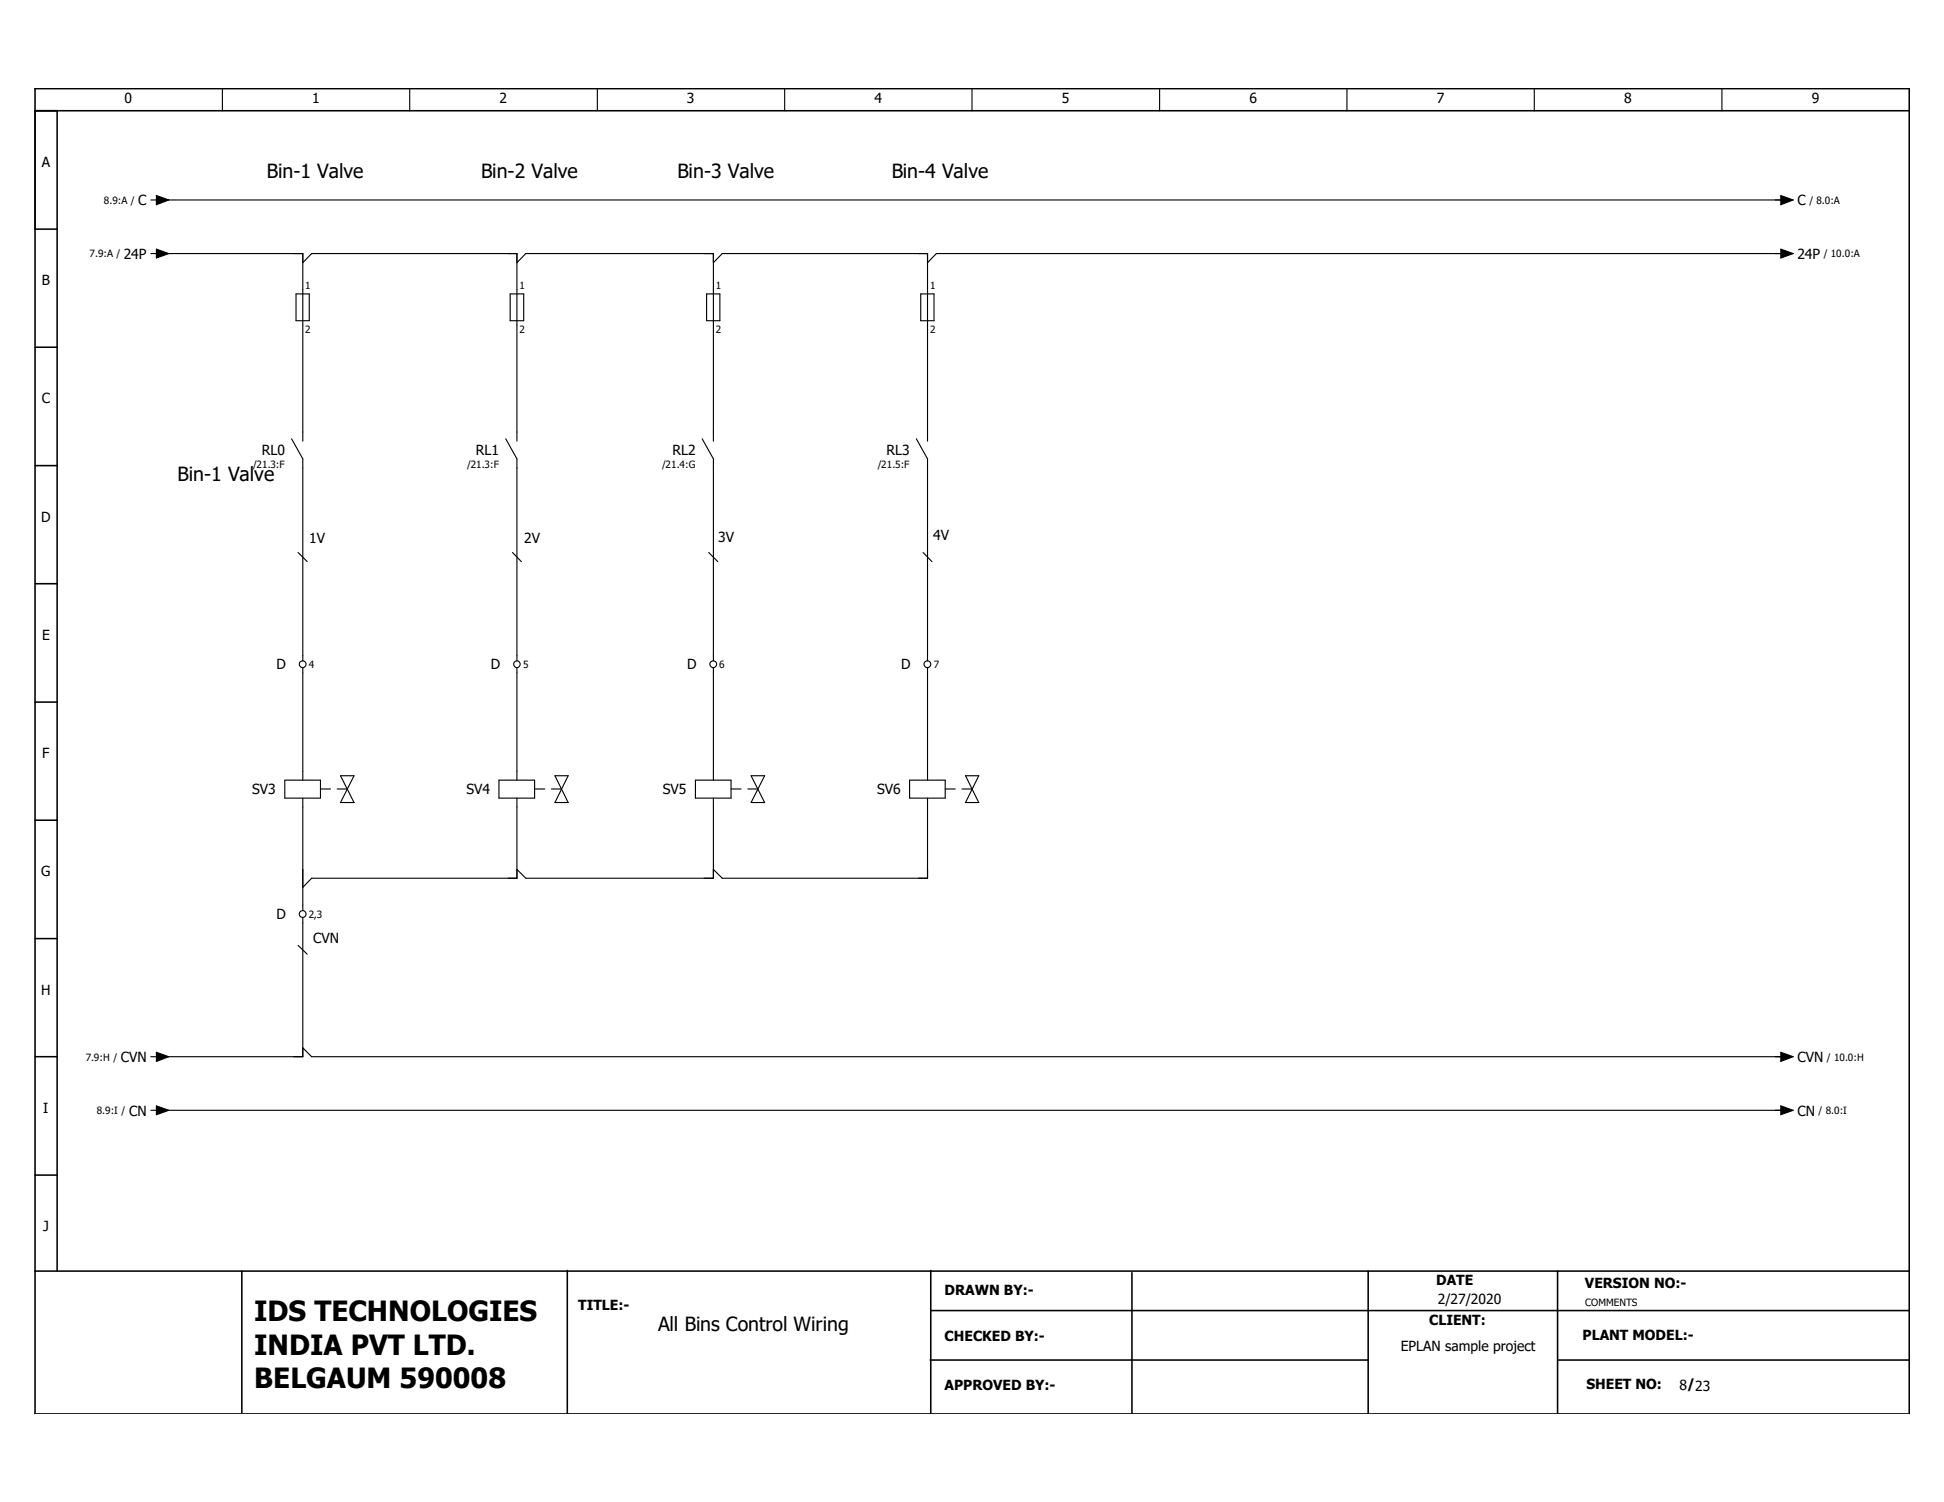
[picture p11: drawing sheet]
<svg xmlns="http://www.w3.org/2000/svg" width="279mm" height="216mm" viewBox="0 0 279 216" stroke-linecap="round" stroke-linejoin="round" font-family="sans-serif">
<path d="M195.6 12.6l-190.6 190.6M4.9 170.6l46.2 32.6M4.9 203.1l.2 .1" fill="none" stroke="#fff" stroke-width=".14"/>
<g fill="none" stroke="#000" stroke-width=".16">
<path d="M32 12.7v3.2M58.9 12.7v3.2M85.9 12.7v3.2M112.8 12.7v3.2M139.7 12.7v3.2M166.7 12.7v3.2M193.6 12.7v3.2M220.5 12.7v3.2M247.5 12.7v3.2M21.7 36.4h.8M21.7 28.7h.8M22.5 28.1l1.8 .6-1.8 .7z"/>
<path d="M22.5 35.8l1.8 .6-1.8 .7zM23 36.4h20.5v27M23 28.7h233.5M43.5 37.8l1.3-1.4h29.5v27M74.3 37.8l1.3-1.4h26.9v27M102.5 37.8l1.3-1.4h29.5v27M255.9 28.1l1.8 .6-1.8 .7zM255.9 35.8l1.8 .6-1.8 .7zM256.5 36.4h-121.9l-1.3 1.4M42.5 42.2h2v3.9h-2zM73.3 42.2h2v3.9h-2zM101.6 42.2h1.9v3.9h-1.9z"/>
<path d="M132.3 42.2h1.9v3.9h-1.9zM41.9 63.1l1.6 2.9v29M42.8 79.4l1.4 1.3M72.7 63.1l1.6 2.9v29M73.7 79.4l1.2 1.3M100.9 63.1l1.6 2.9v29M101.9 79.4l1.3 1.3M131.7 63.1l1.6 2.9v29M132.7 79.4l1.2 1.3M43.5 96v16.1M74.3 96v16.1M102.5 96v16.1"/>
<path d="M133.3 96v16.1M40.9 112.1h5.2v2.6h-5.2zM43.5 114.7v16.2M46.1 113.4h1.4M48.5 113.4h1.4M48.9 111.5h2l-2 3.9h2zM71.7 112.1h5.1v2.6h-5.1zM74.3 114.7v11.5h-29.5l-1.3 1.4M76.8 113.4h1.5M79.2 113.4h1.5M79.8 111.5h1.9l-1.9 3.9h1.9zM99.9 112.1h5.2v2.6h-5.2z"/>
<path d="M102.5 114.7v11.5h-26.9l-1.3-1.2M105.1 113.4h1.4M107.5 113.4h1.4M108 111.5h1.9l-1.9 3.9h1.9zM130.7 112.1h5.1v2.6h-5.1zM133.3 114.7v11.5h-29.5l-1.3-1.2M135.8 113.4h1.5M138.3 113.4h1.4M138.8 111.5h1.9l-1.9 3.9h1.9zM42.8 135.9l1.4 1.3M43.5 131.9v20h-20.5M21.7 151.9h.8"/>
<path d="M21.7 159.6h.8M22.5 151.3l1.8 .6-1.8 .7zM22.5 159l1.8 .6-1.8 .6zM23 159.6h233.5M43.5 150.6l1.3 1.3h211.7M255.9 151.3l1.8 .6-1.8 .7zM255.9 159l1.8 .6-1.8 .6z"/>
<circle cx="43.5" cy="95.5" r=".48"/>
<circle cx="74.3" cy="95.5" r=".47"/>
<circle cx="102.5" cy="95.5" r=".48"/>
<circle cx="133.3" cy="95.5" r=".48"/>
<circle cx="43.5" cy="131.4" r=".49"/>
</g>
<g fill="none" stroke="#000" stroke-width=".22">
<path d="M5 15.9h269.4M5 12.7h269.4v190.5h-269.4zM8.2 15.9v166.8M5 32.9h3.2M5 49.9h3.2M5 66.9h3.2M5 83.9h3.2M5 100.9h3.2M5 117.9h3.2M5 134.9h3.2M5 151.9h3.2M5 168.9h3.2"/>
<path d="M5 182.7h269.4M34.8 182.7v20.4M81.5 182.6v20.6M133.7 195.5h62.9M133.8 182.6v20.6M133.8 188.4h140.6M162.7 182.9v20.3M196.6 182.7v20.5M223.9 182.7v20.5M223.9 195.5h50.5"/>
</g>
<path d="M22.5 28.1l1.8 .6-1.8 .7zM22.5 35.8l1.8 .6-1.8 .7zM255.9 28.1l1.8 .6-1.8 .7zM255.9 35.8l1.8 .6-1.8 .7zM22.5 159l1.8 .6-1.8 .6zM22.5 151.3l1.8 .6-1.8 .7zM255.9 159l1.8 .6-1.8 .6zM255.9 151.3l1.8 .6-1.8 .7z" fill="#000"/>
<g font-size="4">
<text x="36.5" y="189.9">IDS TECHNOLOGIES</text>
<text x="36.5" y="194.7">INDIA PVT LTD.</text>
<text x="36.5" y="199.5">BELGAUM 590008</text>
</g>
<g font-size="2.8">
<text x="38.4" y="25.6">Bin-1 Valve</text>
<text x="69.1" y="25.6">Bin-2 Valve</text>
<text x="97.4" y="25.6">Bin-3 Valve</text>
<text x="128.2" y="25.6">Bin-4 Valve</text>
<text x="25.5" y="69.2">Bin-1 Valve</text>
<text x="94.6" y="191.3">All Bins Control Wiring</text>
</g>
<g font-size="2">
<text x="17.9" y="14.9">0</text>
<text x="44.9" y="14.9">1</text>
<text x="71.8" y="14.9">2</text>
<text x="98.7" y="14.9">3</text>
<text x="125.7" y="14.9">4</text>
<text x="152.6" y="14.9">5</text>
<text x="179.6" y="14.9">6</text>
<text x="206.5" y="14.9">7</text>
<text x="233.4" y="14.9">8</text>
<text x="260.4" y="14.9">9</text>
<text x="6" y="24">A</text>
<text x="19.9" y="29.5">C</text>
<text x="258.4" y="29.5">C</text>
<text x="6" y="41">B</text>
<text x="17.8" y="37.2">24P</text>
<text x="258.4" y="37.2">24P</text>
<text x="6" y="58">C</text>
<text x="37.6" y="65.4">RL0</text>
<text x="68.4" y="65.4">RL1</text>
<text x="96.6" y="65.4">RL2</text>
<text x="127.4" y="65.4">RL3</text>
<text x="5.9" y="75">D</text>
<text x="103.2" y="77.9">3V</text>
<text x="134.1" y="77.6">4V</text>
<text x="44.4" y="78">1V</text>
<text x="75.4" y="78">2V</text>
<text x="6.1" y="92">E</text>
<text x="39.8" y="96.2">D</text>
<text x="70.5" y="96.2">D</text>
<text x="98.8" y="96.2">D</text>
<text x="129.5" y="96.2">D</text>
<text x="6.1" y="109">F</text>
<text x="36.2" y="114.2">SV3</text>
<text x="67.1" y="114.2">SV4</text>
<text x="95.2" y="114.2">SV5</text>
<text x="126.1" y="114.2">SV6</text>
<text x="5.9" y="126">G</text>
<text x="39.8" y="132.2">D</text>
<text x="45" y="135.5">CVN</text>
<text x="5.9" y="143">H</text>
<text x="17.4" y="152.7">CVN</text>
<text x="258.4" y="152.7">CVN</text>
<text x="6.2" y="160">I</text>
<text x="18.5" y="160.4">CN</text>
<text x="258.4" y="160.4">CN</text>
<text x="6.2" y="177">J</text>
<text x="206.4" y="184.7">DATE</text>
<text x="227.8" y="185.2">VERSION NO:-</text>
<text x="83.1" y="188.3">TITLE:-</text>
<text x="135.8" y="186.1">DRAWN BY:-</text>
<text x="205.4" y="190.4">CLIENT:</text>
<text x="206.7" y="187.5">2/27/2020</text>
<text x="135.8" y="192.8">CHECKED BY:-</text>
<text x="201.3" y="194.2">EPLAN sample project</text>
<text x="227.5" y="192.6">PLANT MODEL:-</text>
<text x="135.8" y="199.9">APPROVED BY:-</text>
<text x="228" y="199.6">SHEET NO:</text>
<text x="241.4" y="199.8">8/23</text>
</g>
<g font-size="1.4">
<text x="14.9" y="29.3">8.9:A /</text>
<text x="260.1" y="29.3">/ 8.0:A</text>
<text x="12.9" y="37">7.9:A /</text>
<text x="43.9" y="41.5">1</text>
<text x="74.7" y="41.5">1</text>
<text x="102.9" y="41.5">1</text>
<text x="133.7" y="41.5">1</text>
<text x="262.1" y="37">/ 10.0:A</text>
<text x="43.9" y="47.9">2</text>
<text x="74.7" y="47.9">2</text>
<text x="102.9" y="47.9">2</text>
<text x="133.7" y="47.9">2</text>
<text x="36.4" y="67.3">/21.3:F</text>
<text x="67.1" y="67.3">/21.3:F</text>
<text x="95.2" y="67.3">/21.4:G</text>
<text x="126.2" y="67.3">/21.5:F</text>
<text x="44.4" y="96">4</text>
<text x="75.2" y="96">5</text>
<text x="103.4" y="96">6</text>
<text x="134.2" y="96">7</text>
<text x="44.4" y="132">2,3</text>
<text x="12.3" y="152.4">7.9:H /</text>
<text x="262.6" y="152.4">/ 10.0:H</text>
<text x="13.9" y="160.1">8.9:I /</text>
<text x="261.4" y="160.1">/ 8.0:I</text>
<text x="227.8" y="187.8">COMMENTS</text>
</g>
</svg>
